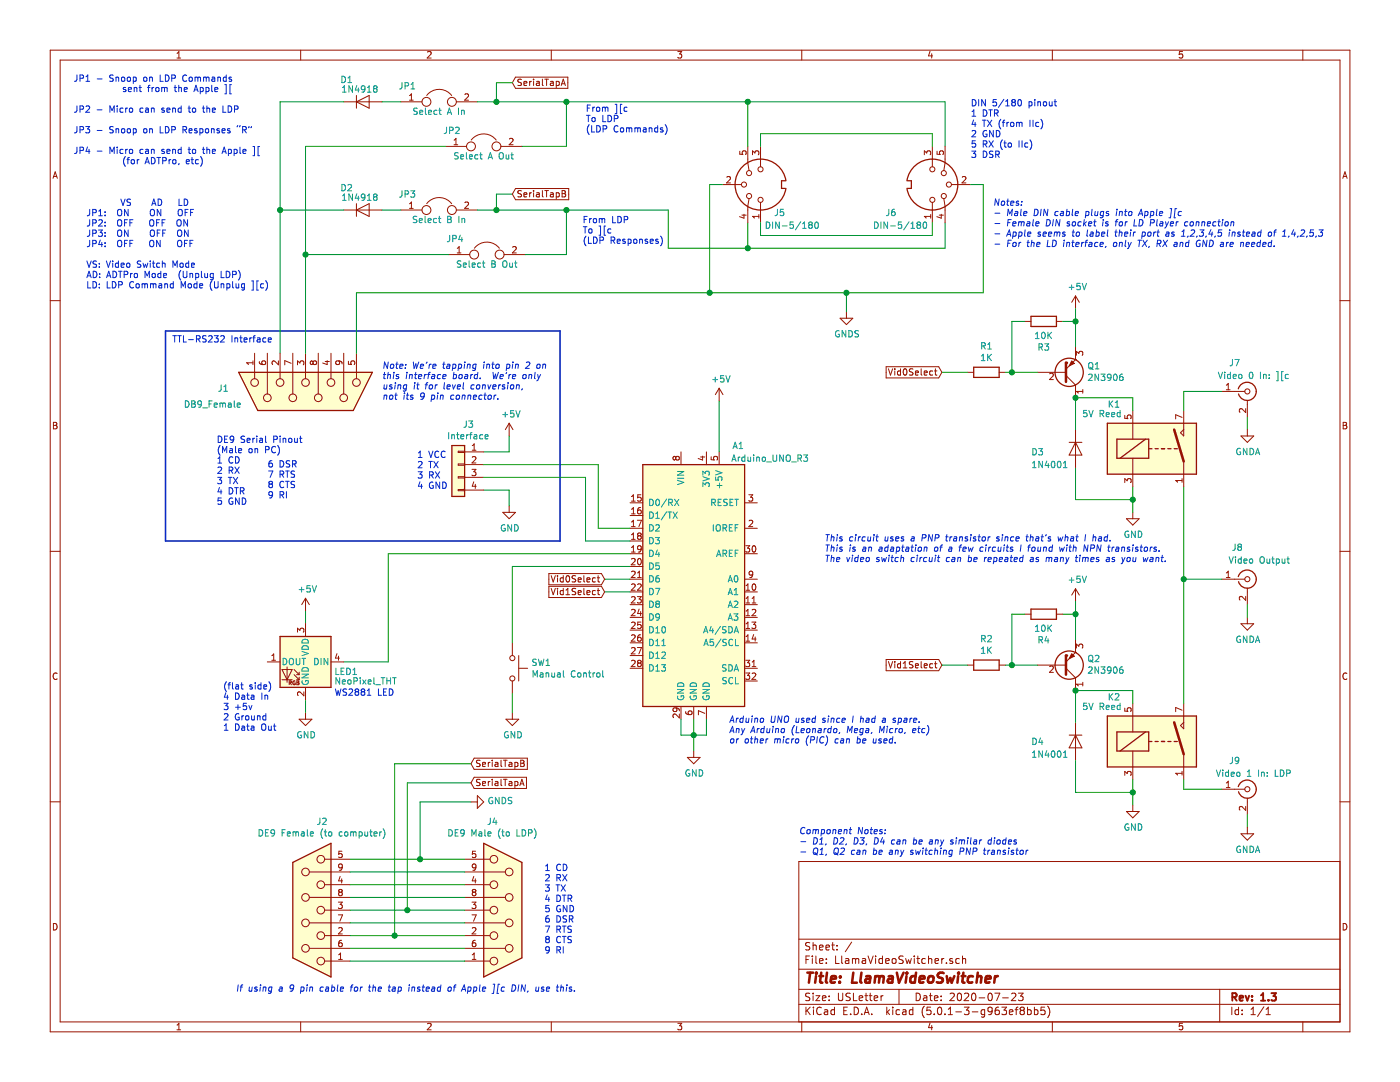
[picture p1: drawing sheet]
EESchema Schematic File Version 4
LIBS:LlamaVideoSwitcher-cache
EELAYER 26 0
EELAYER END
$Descr USLetter 11000 8500
encoding utf-8
Sheet 1 1
Title "LlamaVideoSwitcher"
Date "2020-07-23"
Rev "1.3"
Comp ""
Comment1 ""
Comment2 ""
Comment3 ""
Comment4 ""
$EndDescr
$Comp
L MCU_Module:Arduino_UNO_R3 A1
U 1 1
P 5450 4550
F 0 "A1" H 5800 5600 50  0000 C CNN
F 1 "Arduino_UNO_R3" H 6050 5500 50  0000 C CNN
F 2 "Module:Arduino_UNO_R3" H 5600 3500 50  0001 L CNN
F 3 "https://www.arduino.cc/en/Main/arduinoBoardUno" H 5250 5600 50  0001 C CNN
	1    5450 4550
	1    0    0    -1  
$EndComp
$Comp
L Connector:DIN-5_180degree J5
U 1 1
P 5975 1450
F 0 "J5" V 5750 1300 50  0000 C CNN
F 1 "DIN-5/180" V 5650 1200 50  0000 C CNN
F 2 "" H 5975 1450 50  0001 C CNN
F 3 "http://www.mouser.com/ds/2/18/40_c091_abd_e-75918.pdf" H 5975 1450 50  0001 C CNN
	1    5975 1450
	0    -1   -1   0   
$EndComp
Text Notes 7625 1250 0    50   ~ 0
DIN 5/180 pinout\n1 DTR\n4 TX (from IIc)\n2 GND\n5 RX (to IIc)\n3 DSR
Text Notes 7800 1950 0    50   Italic 0
Notes:\n- Male DIN cable plugs into Apple ][c\n- Female DIN socket is for LD Player connection\n- Apple seems to label their port as 1,2,3,4,5 instead of 1,4,2,5,3\n- For the LD interface, only TX, RX and GND are needed.
$Comp
L Connector:DIN-5_180degree J6
U 1 1
P 7325 1450
F 0 "J6" V 7100 1125 50  0000 C CNN
F 1 "DIN-5/180" V 7000 1200 50  0000 C CNN
F 2 "" H 7325 1450 50  0001 C CNN
F 3 "http://www.mouser.com/ds/2/18/40_c091_abd_e-75918.pdf" H 7325 1450 50  0001 C CNN
	1    7325 1450
	0    1    -1   0   
$EndComp
Wire Wire Line
	7725 1450 7725 2300
$Comp
L power:+5V #PWR08
U 1 1
P 5650 3150
F 0 "#PWR08" H 5650 3000 50  0001 C CNN
F 1 "+5V" H 5665 3323 50  0000 C CNN
F 2 "" H 5650 3150 50  0001 C CNN
F 3 "" H 5650 3150 50  0001 C CNN
	1    5650 3150
	1    0    0    -1  
$EndComp
Wire Wire Line
	5650 3550 5650 3150
$Comp
L power:GND #PWR07
U 1 1
P 5450 5900
F 0 "#PWR07" H 5450 5650 50  0001 C CNN
F 1 "GND" H 5455 5727 50  0000 C CNN
F 2 "" H 5450 5900 50  0001 C CNN
F 3 "" H 5450 5900 50  0001 C CNN
	1    5450 5900
	1    0    0    -1  
$EndComp
Wire Wire Line
	5350 5650 5350 5775
Wire Wire Line
	5350 5775 5450 5775
Wire Wire Line
	5550 5775 5550 5650
Wire Wire Line
	5450 5650 5450 5775
Connection ~ 5450 5775
Wire Wire Line
	5450 5775 5550 5775
Wire Wire Line
	5450 5775 5450 5900
$Comp
L Connector_Generic:Conn_01x04 J3
U 1 1
P 3600 3650
F 0 "J3" H 3520 3967 50  0000 C CNN
F 1 "Interface" H 3520 3876 50  0000 C CNN
F 2 "" H 3600 3650 50  0001 C CNN
F 3 "~" H 3600 3650 50  0001 C CNN
	1    3600 3650
	-1   0    0    -1  
$EndComp
Text Notes 3275 3850 0    50   ~ 0
1 VCC\n2 TX\n3 RX\n4 GND
$Comp
L power:+5V #PWR03
U 1 1
P 4000 3425
F 0 "#PWR03" H 4000 3275 50  0001 C CNN
F 1 "+5V" H 4015 3598 50  0000 C CNN
F 2 "" H 4000 3425 50  0001 C CNN
F 3 "" H 4000 3425 50  0001 C CNN
	1    4000 3425
	1    0    0    -1  
$EndComp
Wire Wire Line
	4000 3425 4000 3550
Wire Wire Line
	4000 3550 3800 3550
$Comp
L power:GND #PWR04
U 1 1
P 4000 3975
F 0 "#PWR04" H 4000 3725 50  0001 C CNN
F 1 "GND" H 4005 3802 50  0000 C CNN
F 2 "" H 4000 3975 50  0001 C CNN
F 3 "" H 4000 3975 50  0001 C CNN
	1    4000 3975
	1    0    0    -1  
$EndComp
Wire Wire Line
	4000 3975 4000 3850
Wire Wire Line
	4000 3850 3800 3850
Text Notes 1350 2700 0    50   ~ 0
TTL-RS232 Interface
$Comp
L Connector:DB9_Female J1
U 1 1
P 2400 3075
F 0 "J1" V 2375 3675 50  0000 L CNN
F 1 "DB9_Female" V 2500 3575 50  0000 L CNN
F 2 "" H 2400 3075 50  0001 C CNN
F 3 " ~" H 2400 3075 50  0001 C CNN
	1    2400 3075
	0    -1   1    0   
$EndComp
Text Notes 1700 3975 0    50   ~ 0
DE9 Serial Pinout\n(Male on PC)\n1 CD\n2 RX\n3 TX\n4 DTR\n5 GND
$Comp
L Connector:Conn_Coaxial J7
U 1 1
P 9800 3075
F 0 "J7" H 9700 3300 50  0000 C CNN
F 1 "Video 0 In: ][c" H 9850 3200 50  0000 C CNN
F 2 "" H 9800 3075 50  0001 C CNN
F 3 " ~" H 9800 3075 50  0001 C CNN
	1    9800 3075
	1    0    0    -1  
$EndComp
$Comp
L Device:R R1
U 1 1
P 7750 2925
F 0 "R1" V 7543 2925 50  0000 C CNN
F 1 "1K" V 7634 2925 50  0000 C CNN
F 2 "" V 7680 2925 50  0001 C CNN
F 3 "~" H 7750 2925 50  0001 C CNN
	1    7750 2925
	0    1    1    0   
$EndComp
$Comp
L Connector:Conn_Coaxial J8
U 1 1
P 9800 4550
F 0 "J8" H 9675 4800 50  0000 L CNN
F 1 "Video Output" H 9650 4700 50  0000 L CNN
F 2 "" H 9800 4550 50  0001 C CNN
F 3 " ~" H 9800 4550 50  0001 C CNN
	1    9800 4550
	1    0    0    -1  
$EndComp
Text GLabel 7400 2925 0    50   Input ~ 0
Vid0Select
Text GLabel 7400 5225 0    50   Input ~ 0
Vid1Select
Text GLabel 4750 4550 0    50   Input ~ 0
Vid0Select
Text GLabel 4750 4650 0    50   Input ~ 0
Vid1Select
Wire Wire Line
	4750 4650 4950 4650
Wire Wire Line
	4950 4150 4700 4150
Wire Wire Line
	4700 4150 4700 3650
Wire Wire Line
	3800 3650 4700 3650
Wire Wire Line
	4600 4250 4600 3750
$Comp
L power:+5V #PWR01
U 1 1
P 2400 4800
F 0 "#PWR01" H 2400 4650 50  0001 C CNN
F 1 "+5V" H 2415 4973 50  0000 C CNN
F 2 "" H 2400 4800 50  0001 C CNN
F 3 "" H 2400 4800 50  0001 C CNN
	1    2400 4800
	1    0    0    -1  
$EndComp
Wire Wire Line
	2400 4800 2400 4900
Wire Wire Line
	2400 5500 2400 5600
$Comp
L power:GND #PWR02
U 1 1
P 2400 5600
F 0 "#PWR02" H 2400 5350 50  0001 C CNN
F 1 "GND" H 2405 5427 50  0000 C CNN
F 2 "" H 2400 5600 50  0001 C CNN
F 3 "" H 2400 5600 50  0001 C CNN
	1    2400 5600
	1    0    0    -1  
$EndComp
Wire Wire Line
	2700 5200 3050 5200
Wire Wire Line
	3050 5200 3050 4350
$Comp
L Switch:SW_Push SW1
U 1 1
P 4025 5250
F 0 "SW1" V 3979 5398 50  0000 L CNN
F 1 "Manual Control" V 4070 5398 50  0000 L CNN
F 2 "" H 4025 5450 50  0001 C CNN
F 3 "" H 4025 5450 50  0001 C CNN
	1    4025 5250
	0    1    1    0   
$EndComp
$Comp
L power:GND #PWR05
U 1 1
P 4025 5600
F 0 "#PWR05" H 4025 5350 50  0001 C CNN
F 1 "GND" H 4030 5427 50  0000 C CNN
F 2 "" H 4025 5600 50  0001 C CNN
F 3 "" H 4025 5600 50  0001 C CNN
	1    4025 5600
	1    0    0    -1  
$EndComp
Wire Wire Line
	4025 5600 4025 5450
Text Notes 3000 3150 0    50   Italic 0
Note: We’re tapping into pin 2 on \nthis interface board.  We’re only\nusing it for level conversion, \nnot its 9 pin connector.
Wire Bus Line
	1300 2600 4400 2600
Wire Bus Line
	4400 4250 1300 4250
Wire Wire Line
	4025 4450 4025 5050
Text Notes 1750 5750 0    50   ~ 0
(flat side)\n4 Data In\n3 +5v\n2 Ground\n1 Data Out
Text Notes 2625 5475 0    50   ~ 0
WS2881 LED
$Comp
L LED:NeoPixel_THT LED1
U 1 1
P 2400 5200
F 0 "LED1" H 2175 5125 50  0000 R CNN
F 1 "NeoPixel_THT" H 2175 5050 50  0000 R CNN
F 2 "" H 2450 4900 50  0001 L TNN
F 3 "https://www.adafruit.com/product/1938" H 2500 4825 50  0001 L TNN
	1    2400 5200
	-1   0    0    -1  
$EndComp
$Comp
L Connector:DB9_Female J2
U 1 1
P 2450 7150
F 0 "J2" H 2370 6458 50  0000 C CNN
F 1 "DE9 Female (to computer)" H 2370 6549 50  0000 C CNN
F 2 "" H 2450 7150 50  0001 C CNN
F 3 " ~" H 2450 7150 50  0001 C CNN
	1    2450 7150
	-1   0    0    1   
$EndComp
$Comp
L Connector:DB9_Female J4
U 1 1
P 3950 7150
F 0 "J4" H 3869 6458 50  0000 C CNN
F 1 "DE9 Male (to LDP)" H 3869 6549 50  0000 C CNN
F 2 "" H 3950 7150 50  0001 C CNN
F 3 " ~" H 3950 7150 50  0001 C CNN
	1    3950 7150
	1    0    0    1   
$EndComp
Wire Wire Line
	2750 7150 3200 7150
Wire Wire Line
	3200 7150 3200 6150
Wire Wire Line
	3200 6150 3700 6150
Text GLabel 3700 6150 2    50   Input ~ 0
SerialTapA
Text Notes 4275 7500 0    50   ~ 0
1 CD\n2 RX\n3 TX\n4 DTR\n5 GND\n6 DSR\n7 RTS\n8 CTS\n9 RI
Wire Wire Line
	2750 6750 3300 6750
Wire Wire Line
	3300 6750 3300 6300
Wire Wire Line
	3300 6300 3700 6300
Connection ~ 3300 6750
Wire Wire Line
	3300 6750 3650 6750
Wire Wire Line
	3200 7150 3650 7150
Connection ~ 3200 7150
Wire Wire Line
	3650 7350 3100 7350
Wire Wire Line
	2750 6850 3650 6850
Wire Wire Line
	3650 6950 2750 6950
Wire Wire Line
	2750 7050 3650 7050
Wire Wire Line
	3650 7250 2750 7250
Wire Wire Line
	2750 7450 3650 7450
Wire Wire Line
	3650 7550 2750 7550
Text Notes 1850 7800 0    50   Italic 0
If using a 9 pin cable for the tap instead of Apple ][c DIN, use this.
$Comp
L Device:Q_PNP_CBE Q1
U 1 1
P 8350 2925
F 0 "Q1" H 8541 2879 50  0000 L CNN
F 1 "2N3906" H 8541 2970 50  0000 L CNN
F 2 "" H 8550 3025 50  0001 C CNN
F 3 "~" H 8350 2925 50  0001 C CNN
	1    8350 2925
	1    0    0    1   
$EndComp
$Comp
L Device:D D3
U 1 1
P 8450 3525
F 0 "D3" V 8475 3175 50  0000 L CNN
F 1 "1N4001" V 8575 3175 50  0000 L CNN
F 2 "" H 8450 3525 50  0001 C CNN
F 3 "~" H 8450 3525 50  0001 C CNN
	1    8450 3525
	0    1    1    0   
$EndComp
$Comp
L Relay:MSxx-1Axx-75 K1
U 1 1
P 9100 3525
F 0 "K1" H 8700 3875 50  0000 L CNN
F 1 "5V Reed" H 8500 3800 50  0000 L CNN
F 2 "Relay_THT:Relay_SPST_StandexMeder_MS_Form1AB" H 9450 3475 50  0001 L CNN
F 3 "https://standexelectronics.com/de/produkte/ms-reed-relais/" H 9100 3525 50  0001 C CNN
	1    9100 3525
	1    0    0    -1  
$EndComp
Wire Wire Line
	9300 3075 9300 3225
Wire Wire Line
	9300 3825 9300 4550
Wire Wire Line
	9300 4550 9600 4550
$Comp
L power:GND #PWR011
U 1 1
P 8900 4025
F 0 "#PWR011" H 8900 3775 50  0001 C CNN
F 1 "GND" H 8905 3852 50  0000 C CNN
F 2 "" H 8900 4025 50  0001 C CNN
F 3 "" H 8900 4025 50  0001 C CNN
	1    8900 4025
	1    0    0    -1  
$EndComp
Wire Wire Line
	8900 3825 8900 3925
Wire Wire Line
	8450 3675 8450 3925
Wire Wire Line
	8450 3925 8900 3925
Wire Wire Line
	8900 3925 8900 4025
Wire Wire Line
	8450 3375 8450 3125
Wire Wire Line
	8450 3125 8900 3125
Wire Wire Line
	8900 3125 8900 3225
Connection ~ 8450 3125
Wire Wire Line
	8150 2925 7950 2925
Wire Wire Line
	7600 2925 7400 2925
$Comp
L power:+5V #PWR09
U 1 1
P 8450 2425
F 0 "#PWR09" H 8450 2275 50  0001 C CNN
F 1 "+5V" H 8465 2598 50  0000 C CNN
F 2 "" H 8450 2425 50  0001 C CNN
F 3 "" H 8450 2425 50  0001 C CNN
	1    8450 2425
	1    0    0    -1  
$EndComp
Wire Wire Line
	2800 2775 2800 2300
$Comp
L Device:R R3
U 1 1
P 8200 2525
F 0 "R3" V 7993 2525 50  0000 C CNN
F 1 "10K" V 8084 2525 50  0000 C CNN
F 2 "" V 8130 2525 50  0001 C CNN
F 3 "~" H 8200 2525 50  0001 C CNN
	1    8200 2525
	0    -1   -1   0   
$EndComp
Wire Wire Line
	8350 2525 8450 2525
Wire Wire Line
	8450 2425 8450 2525
Connection ~ 8450 2525
Wire Wire Line
	8450 2525 8450 2725
Wire Wire Line
	8050 2525 7950 2525
Wire Wire Line
	7950 2525 7950 2925
Connection ~ 7950 2925
Wire Wire Line
	7950 2925 7900 2925
Wire Wire Line
	9300 3075 9600 3075
Wire Wire Line
	9800 3275 9800 3375
$Comp
L power:GNDA #PWR013
U 1 1
P 9800 3375
F 0 "#PWR013" H 9800 3125 50  0001 C CNN
F 1 "GNDA" H 9805 3202 50  0000 C CNN
F 2 "" H 9800 3375 50  0001 C CNN
F 3 "" H 9800 3375 50  0001 C CNN
	1    9800 3375
	1    0    0    -1  
$EndComp
$Comp
L Connector:Conn_Coaxial J9
U 1 1
P 9800 6200
F 0 "J9" H 9700 6425 50  0000 C CNN
F 1 "Video 1 In: LDP" H 9850 6325 50  0000 C CNN
F 2 "" H 9800 6200 50  0001 C CNN
F 3 " ~" H 9800 6200 50  0001 C CNN
	1    9800 6200
	1    0    0    -1  
$EndComp
$Comp
L Device:R R2
U 1 1
P 7750 5225
F 0 "R2" V 7543 5225 50  0000 C CNN
F 1 "1K" V 7634 5225 50  0000 C CNN
F 2 "" V 7680 5225 50  0001 C CNN
F 3 "~" H 7750 5225 50  0001 C CNN
	1    7750 5225
	0    1    1    0   
$EndComp
$Comp
L Device:Q_PNP_CBE Q2
U 1 1
P 8350 5225
F 0 "Q2" H 8541 5179 50  0000 L CNN
F 1 "2N3906" H 8541 5270 50  0000 L CNN
F 2 "" H 8550 5325 50  0001 C CNN
F 3 "~" H 8350 5225 50  0001 C CNN
	1    8350 5225
	1    0    0    1   
$EndComp
$Comp
L Device:D D4
U 1 1
P 8450 5825
F 0 "D4" V 8450 5475 50  0000 L CNN
F 1 "1N4001" V 8550 5475 50  0000 L CNN
F 2 "" H 8450 5825 50  0001 C CNN
F 3 "~" H 8450 5825 50  0001 C CNN
	1    8450 5825
	0    1    1    0   
$EndComp
$Comp
L Relay:MSxx-1Axx-75 K2
U 1 1
P 9100 5825
F 0 "K2" H 8700 6175 50  0000 L CNN
F 1 "5V Reed" H 8500 6100 50  0000 L CNN
F 2 "Relay_THT:Relay_SPST_StandexMeder_MS_Form1AB" H 9450 5775 50  0001 L CNN
F 3 "https://standexelectronics.com/de/produkte/ms-reed-relais/" H 9100 5825 50  0001 C CNN
	1    9100 5825
	1    0    0    -1  
$EndComp
$Comp
L power:GND #PWR012
U 1 1
P 8900 6325
F 0 "#PWR012" H 8900 6075 50  0001 C CNN
F 1 "GND" H 8905 6152 50  0000 C CNN
F 2 "" H 8900 6325 50  0001 C CNN
F 3 "" H 8900 6325 50  0001 C CNN
	1    8900 6325
	1    0    0    -1  
$EndComp
Wire Wire Line
	8900 6125 8900 6225
Wire Wire Line
	8450 5975 8450 6225
Wire Wire Line
	8450 6225 8900 6225
Connection ~ 8900 6225
Wire Wire Line
	8900 6225 8900 6325
Wire Wire Line
	8450 5675 8450 5425
Wire Wire Line
	8450 5425 8900 5425
Wire Wire Line
	8900 5425 8900 5525
Connection ~ 8450 5425
Wire Wire Line
	8150 5225 7950 5225
Wire Wire Line
	7600 5225 7400 5225
$Comp
L power:+5V #PWR010
U 1 1
P 8450 4725
F 0 "#PWR010" H 8450 4575 50  0001 C CNN
F 1 "+5V" H 8465 4898 50  0000 C CNN
F 2 "" H 8450 4725 50  0001 C CNN
F 3 "" H 8450 4725 50  0001 C CNN
	1    8450 4725
	1    0    0    -1  
$EndComp
$Comp
L Device:R R4
U 1 1
P 8200 4825
F 0 "R4" V 7993 4825 50  0000 C CNN
F 1 "10K" V 8084 4825 50  0000 C CNN
F 2 "" V 8130 4825 50  0001 C CNN
F 3 "~" H 8200 4825 50  0001 C CNN
	1    8200 4825
	0    -1   -1   0   
$EndComp
Wire Wire Line
	8350 4825 8450 4825
Wire Wire Line
	8450 4725 8450 4825
Connection ~ 8450 4825
Wire Wire Line
	8450 4825 8450 5025
Wire Wire Line
	8050 4825 7950 4825
Wire Wire Line
	7950 4825 7950 5225
Connection ~ 7950 5225
Wire Wire Line
	7950 5225 7900 5225
Wire Wire Line
	9800 6400 9800 6500
$Comp
L power:GNDA #PWR015
U 1 1
P 9800 6500
F 0 "#PWR015" H 9800 6250 50  0001 C CNN
F 1 "GNDA" H 9805 6327 50  0000 C CNN
F 2 "" H 9800 6500 50  0001 C CNN
F 3 "" H 9800 6500 50  0001 C CNN
	1    9800 6500
	1    0    0    -1  
$EndComp
Wire Wire Line
	9300 6125 9300 6200
Wire Wire Line
	9300 6200 9600 6200
$Comp
L power:GNDA #PWR014
U 1 1
P 9800 4850
F 0 "#PWR014" H 9800 4600 50  0001 C CNN
F 1 "GNDA" H 9805 4677 50  0000 C CNN
F 2 "" H 9800 4850 50  0001 C CNN
F 3 "" H 9800 4850 50  0001 C CNN
	1    9800 4850
	1    0    0    -1  
$EndComp
Wire Wire Line
	9800 4750 9800 4850
Wire Wire Line
	9300 4550 9300 5525
Connection ~ 8900 3925
Connection ~ 9300 4550
$Comp
L Device:Jumper JP1
U 1 1
P 3450 800
F 0 "JP1" H 3200 925 50  0000 C CNN
F 1 "Select A In" H 3450 725 50  0000 C CNN
F 2 "" H 3450 800 50  0001 C CNN
F 3 "~" H 3450 800 50  0001 C CNN
	1    3450 800 
	1    0    0    -1  
$EndComp
$Comp
L Device:D D1
U 1 1
P 2850 800
F 0 "D1" H 2775 975 50  0000 R CNN
F 1 "1N4918" H 2975 900 50  0000 R CNN
F 2 "" H 2850 800 50  0001 C CNN
F 3 "~" H 2850 800 50  0001 C CNN
	1    2850 800 
	1    0    0    -1  
$EndComp
Wire Bus Line
	1300 4250 1300 2600
Wire Bus Line
	4400 2600 4400 4250
Wire Wire Line
	4950 4250 4600 4250
Wire Wire Line
	4950 4450 4025 4450
Wire Wire Line
	4950 4550 4750 4550
Wire Wire Line
	3050 4350 4950 4350
$Comp
L Device:Jumper JP3
U 1 1
P 3450 1650
F 0 "JP3" H 3200 1775 50  0000 C CNN
F 1 "Select B In" H 3450 1575 50  0000 C CNN
F 2 "" H 3450 1650 50  0001 C CNN
F 3 "~" H 3450 1650 50  0001 C CNN
	1    3450 1650
	1    0    0    -1  
$EndComp
$Comp
L Device:D D2
U 1 1
P 2850 1650
F 0 "D2" H 2775 1825 50  0000 R CNN
F 1 "1N4918" H 2975 1750 50  0000 R CNN
F 2 "" H 2850 1650 50  0001 C CNN
F 3 "~" H 2850 1650 50  0001 C CNN
	1    2850 1650
	1    0    0    -1  
$EndComp
Wire Wire Line
	3000 800  3150 800 
Wire Wire Line
	2700 1650 2200 1650
Wire Wire Line
	3000 1650 3150 1650
Wire Wire Line
	7725 1450 7625 1450
Wire Wire Line
	5675 1450 5575 1450
Wire Wire Line
	5975 1750 5975 1850
Wire Wire Line
	5975 1850 7325 1850
Wire Wire Line
	7325 1850 7325 1750
Wire Wire Line
	7425 1750 7425 1950
Wire Wire Line
	7425 1950 5875 1950
Wire Wire Line
	5875 1950 5875 1750
Wire Wire Line
	5975 1150 5975 1050
Wire Wire Line
	5975 1050 7325 1050
Wire Wire Line
	7325 1050 7325 1150
Wire Wire Line
	7425 1150 7425 800 
Wire Wire Line
	7425 800  5875 800 
Wire Wire Line
	5875 800  5875 1150
Wire Wire Line
	3750 800  3900 800 
Wire Wire Line
	2800 2300 5575 2300
Wire Wire Line
	5575 1450 5575 2300
Connection ~ 5575 2300
Wire Wire Line
	5575 2300 6650 2300
Wire Wire Line
	5875 1950 5250 1950
Connection ~ 5875 1950
Text GLabel 3700 6000 2    50   Input ~ 0
SerialTapB
Wire Wire Line
	3700 6000 3100 6000
Wire Wire Line
	3100 6000 3100 7350
Connection ~ 3100 7350
Wire Wire Line
	3100 7350 2750 7350
Text GLabel 4025 650  2    50   Input ~ 0
SerialTapA
Wire Wire Line
	2200 800  2700 800 
Text GLabel 4025 1525 2    50   Input ~ 0
SerialTapB
Wire Wire Line
	4025 650  3900 650 
Wire Wire Line
	3900 650  3900 800 
Wire Wire Line
	3900 800  4450 800 
Wire Wire Line
	4025 1525 3900 1525
Wire Wire Line
	3900 1525 3900 1650
Connection ~ 3900 1650
Wire Wire Line
	3900 1650 3750 1650
Connection ~ 3900 800 
Wire Wire Line
	5250 1650 4450 1650
Text Notes 575  1300 0    50   ~ 0
JP1 - Snoop on LDP Commands\n          sent from the Apple ][\n\nJP2 - Micro can send to the LDP\n\nJP3 - Snoop on LDP Responses “R”\n\nJP4 - Micro can send to the Apple ][\n          (for ADTPro, etc)
Text Notes 6475 4425 0    50   Italic 0
This circuit uses a PNP transistor since that’s what I had.\nThis is an adaptation of a few circuits I found with NPN transistors.\nThe video switch circuit can be repeated as many times as you want.
Text Notes 5725 5850 0    50   Italic 0
Arduino UNO used since I had a spare.\nAny Arduino (Leonardo, Mega, Micro, etc)\nor other micro (PIC) can be used.
Connection ~ 5875 800 
$Comp
L Device:Jumper JP2
U 1 1
P 3800 1150
F 0 "JP2" H 3550 1275 50  0000 C CNN
F 1 "Select A Out" H 3800 1075 50  0000 C CNN
F 2 "" H 3800 1150 50  0001 C CNN
F 3 "~" H 3800 1150 50  0001 C CNN
	1    3800 1150
	1    0    0    -1  
$EndComp
$Comp
L Device:Jumper JP4
U 1 1
P 3825 2000
F 0 "JP4" H 3575 2125 50  0000 C CNN
F 1 "Select B Out" H 3825 1925 50  0000 C CNN
F 2 "" H 3825 2000 50  0001 C CNN
F 3 "~" H 3825 2000 50  0001 C CNN
	1    3825 2000
	1    0    0    -1  
$EndComp
Wire Wire Line
	2400 2775 2400 2000
Wire Wire Line
	2400 1150 3500 1150
Wire Wire Line
	3525 2000 2400 2000
Wire Wire Line
	4100 1150 4450 1150
Wire Wire Line
	4450 1150 4450 800 
Connection ~ 4450 800 
Wire Wire Line
	4450 800  5875 800 
Wire Wire Line
	4125 2000 4450 2000
Wire Wire Line
	4450 2000 4450 1650
Connection ~ 4450 1650
Wire Wire Line
	4450 1650 3900 1650
Text Notes 4600 1050 0    50   ~ 0
From ][c\nTo LDP\n(LDP Commands)
Text Notes 4575 1925 0    50   ~ 0
From LDP\nTo ][c\n(LDP Responses)
Text Notes 675  2275 0    50   ~ 0
       VS    AD   LD\nJP1:  ON    ON   OFF\nJP2:  OFF   OFF  ON\nJP3:  ON    OFF  ON\nJP4:  OFF   ON   OFF\n\nVS: Video Switch Mode\nAD: ADTPro Mode  (Unplug LDP)\nLD: LDP Command Mode (Unplug ][c)
Text Notes 2100 3925 0    50   ~ 0
6 DSR\n7 RTS\n8 CTS\n9 RI
Wire Wire Line
	4600 3750 3800 3750
$Comp
L power:GNDS #PWR?
U 1 1
P 6650 2450
F 0 "#PWR?" H 6650 2200 50  0001 C CNN
F 1 "GNDS" H 6655 2277 50  0000 C CNN
F 2 "" H 6650 2450 50  0001 C CNN
F 3 "" H 6650 2450 50  0001 C CNN
	1    6650 2450
	1    0    0    -1  
$EndComp
Wire Wire Line
	6650 2450 6650 2300
Wire Wire Line
	6650 2300 7725 2300
$Comp
L power:GNDS #PWR?
U 1 1
P 3700 6300
F 0 "#PWR?" H 3700 6050 50  0001 C CNN
F 1 "GNDS" V 3705 6172 50  0000 R CNN
F 2 "" H 3700 6300 50  0001 C CNN
F 3 "" H 3700 6300 50  0001 C CNN
	1    3700 6300
	0    -1   -1   0   
$EndComp
Connection ~ 6650 2300
Connection ~ 2200 1650
Wire Wire Line
	2200 1650 2200 2775
Connection ~ 2400 2000
Wire Wire Line
	5250 1650 5250 1950
Wire Wire Line
	2200 800  2200 1650
Wire Wire Line
	2400 1150 2400 2000
Text Notes 6275 6725 0    50   Italic 0
Component Notes:\n- D1, D2, D3, D4 can be any similar diodes\n- Q1, Q2 can be any switching PNP transistor
$EndSCHEMATC
